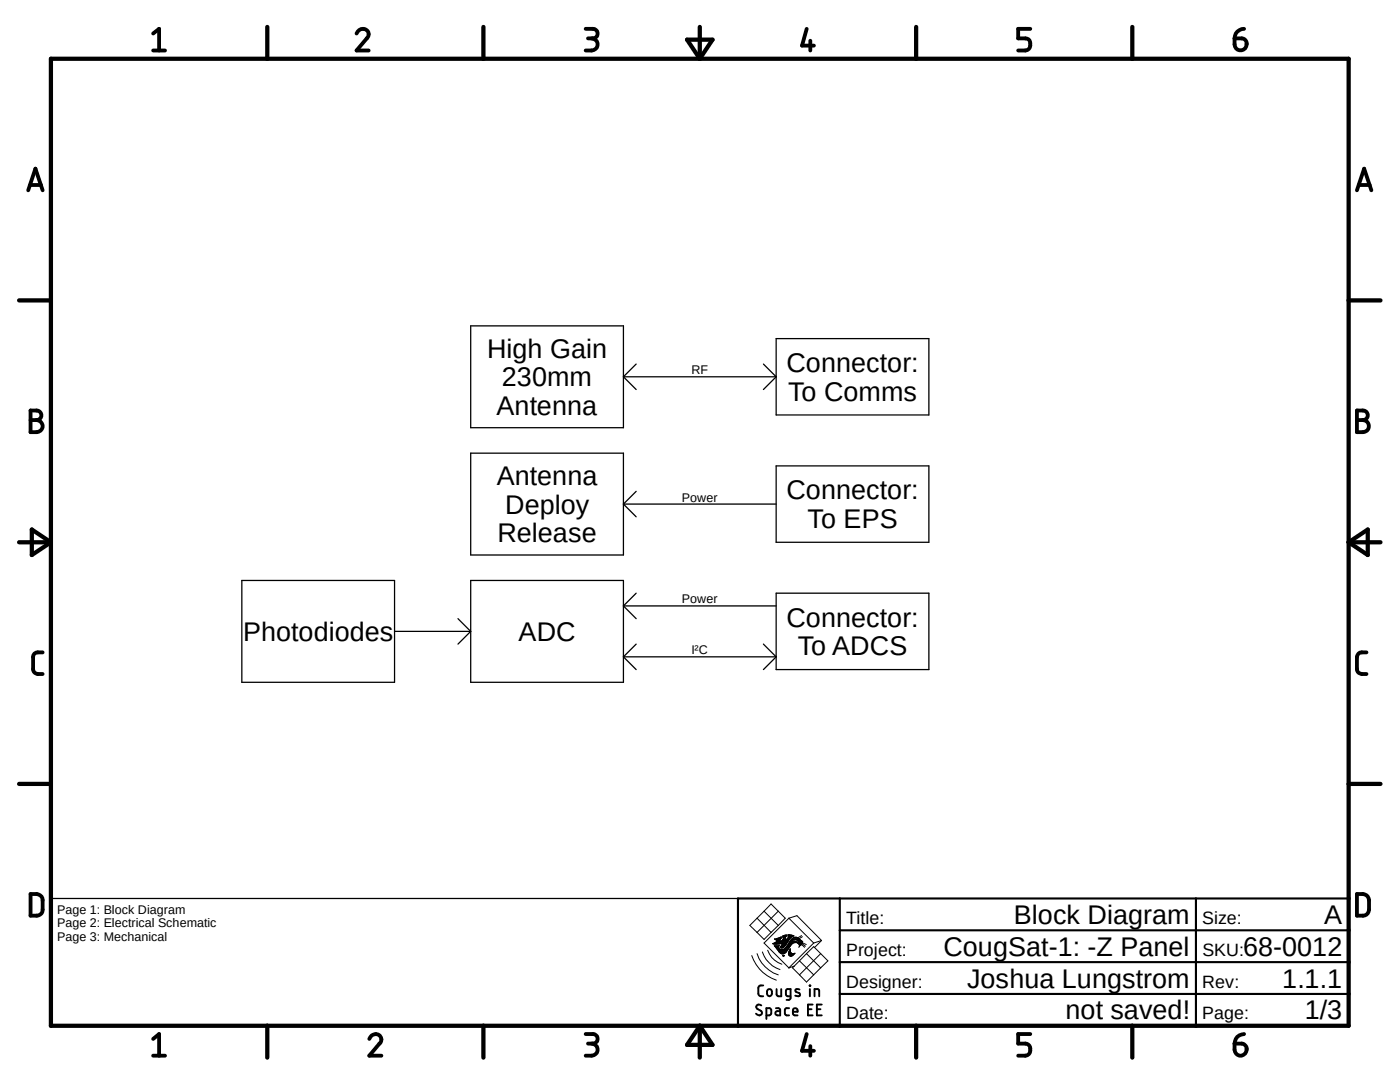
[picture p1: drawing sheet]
<svg xmlns="http://www.w3.org/2000/svg" width="279mm" height="216mm" viewBox="0 0 279 216" stroke-linecap="round" stroke-linejoin="round" font-family="sans-serif">
<path d="M3.3 3.1l272.8 209.7M276.1 3.1l-272.8 209.7" fill="none" stroke="#fff" stroke-width=".2"/>
<g fill="none" stroke="#000" stroke-width=".25">
<path d="M93.9 65h30.5v20.3h-30.5zM124.4 75.2h30.5M124.4 75.2l2.6 2.5M127 72.6l-2.6 2.6M152.4 72.6l2.5 2.6M154.9 75.2l-2.5 2.5M154.9 67.6h30.5v15.2h-30.5zM93.9 90.4h30.5v20.3h-30.5zM127 98l-2.6 2.6M154.9 93h30.5v15.2h-30.5zM48.3 115.8h30.4v20.3h-30.4zM93.9 115.8h30.5v20.3h-30.5z"/>
<path d="M124.4 100.6h30.5M124.4 100.6l2.6 2.5M127 118.4l-2.6 2.5M154.9 118.4h30.5v15.2h-30.5zM78.7 126h15.2M91.4 123.4l2.5 2.6M93.9 126l-2.5 2.5M124.4 120.9h30.5M124.4 120.9l2.6 2.5M124.4 131.1h30.5M124.4 131.1l2.6 2.5M127 128.5l-2.6 2.6"/>
<path d="M152.4 128.5l2.5 2.6M154.9 131.1l-2.5 2.5M10.2 179.3h137.1"/>
</g>
<g fill="none" stroke="#000" stroke-width=".85">
<path d="M10.2 11.7h259v193h-259zM53.3 5.4v6.3M96.5 5.4v6.3M137.1 7.9h5.1l-2.5 3.8zM139.7 5.4v6.3M182.8 5.4v6.3M226 5.4v6.3M3.8 59.9h6.4M269.2 59.9h6.3M3.8 108.2h6.4M6.3 105.7l3.9 2.5-3.9 2.5zM269.2 108.2h6.3"/>
<path d="M269.2 108.2l3.8-2.5v5zM3.8 156.4h6.4M269.2 156.4h6.3M53.3 204.7v6.3M96.5 204.7v6.3M139.7 204.7v6.3M139.7 204.7l2.5 3.8h-5.1zM182.8 204.7v6.3M226 204.7v6.3"/>
</g>
<g fill="none" stroke="#000" stroke-width=".76">
<path d="M30.6 6.7l1.1-.9v4.3M30.6 10.1h2.3M71.2 6.7a1.19 1.19 0 0 1 1.5-.9 1.19 1.19 0 0 1 .7 1.6l-2.2 2.7h2.4M116.9 5.8h1.4a.95 .95 0 0 1 1 .9 .95 .95 0 0 1-1 1h-1M118.1 7.7a1.21 1.21 0 0 1 1.2 1.2 1.21 1.21 0 0 1-1.2 1.2h-1.2M161 5.8l-.9 3.3h2.3M161.7 8.1v2M205.6 5.8h-2.4v1.9h1.4a1.23 1.23 0 0 1 1 1.2 1.23 1.23 0 0 1-1 1.2h-1.4M246.4 7.7h1.4a1.2 1.2 0 0 1 1 1.3 1.2 1.2 0 0 1-1.3 1 1.2 1.2 0 0 1-1.1-1.2zM248.3 5.8a1.88 1.88 0 0 0-1.9 1.9M5.6 38l1.5-4.3 1.4 4.3M6 36.9h2.2"/>
<path d="M270.8 38l1.4-4.3 1.5 4.3M271.2 36.9h2.1M6.1 81.9h1.2a.95 .95 0 0 1 1 1 .95 .95 0 0 1-1 .9 1.21 1.21 0 0 1 1.2 1.2 1.21 1.21 0 0 1-1.2 1.2h-1.2zM6.1 83.8h1.2M270.8 81.9h1.2a.95 .95 0 0 1 1 1 .95 .95 0 0 1-1 .9 1.21 1.21 0 0 1 1.2 1.2 1.21 1.21 0 0 1-1.2 1.2h-1.2zM270.8 83.8h1.2M8.5 130.2h-1a.87 .87 0 0 0-.9 .9v2.4a.97 .97 0 0 0 .9 1h1M272.7 130.2h-.9a.94 .94 0 0 0-1 .9v2.4a.97 .97 0 0 0 1 1h.9M6.1 178.4a2.22 2.22 0 0 1 2.2 .5l.2 .7v1.9a1.13 1.13 0 0 1-1.2 1.2h-1.2zM270.8 178.4a2.07 2.07 0 0 1 2.2 .5l.2 .7v1.9a1.21 1.21 0 0 1-1.2 1.2h-1.2zM30.6 207.3l1.1-1v4.4M30.6 210.7h2.3"/>
<path d="M73.7 207.3a1.19 1.19 0 0 1 1.5-1 1.19 1.19 0 0 1 .7 1.7l-2.2 2.7h2.4M116.9 206.3h1.4a.95 .95 0 0 1 1 1 .95 .95 0 0 1-1 .9h-1M118.1 208.2a1.21 1.21 0 0 1 1.2 1.2 1.21 1.21 0 0 1-1.2 1.3h-1.2M161 206.3l-.9 3.4h2.3M161.7 208.7v2M205.6 206.3h-2.4v1.9h1.4a1.23 1.23 0 0 1 1 1.2 1.23 1.23 0 0 1-1 1.3h-1.4M246.4 208.2h1.4a1.2 1.2 0 0 1 1 1.4 1.2 1.2 0 0 1-1.3 1 1.2 1.2 0 0 1-1.1-1.1zM248.3 206.3a1.88 1.88 0 0 0-1.9 1.9"/>
</g>
<path d="M167.6 179.3v25.4M238.7 179.3v25.4M269.2 179.3h-121.9v25.4M167.6 198.3h101.6M167.6 192h101.6M167.6 185.6h101.6" fill="none" stroke="#000" stroke-width=".42"/>
<g fill="none" stroke="#000" stroke-width=".2">
<path d="M150 190.7a7.7 7.7 0 0 0 4.9 4.9M151.1 190.3a6.6 6.6 0 0 0 4.2 4.2M151.1 186.1l1.4 1.4 1.4-1.4M151.1 183.2l2.8 2.9M152.1 189.9a5.7 5.7 0 0 0 3.6 3.6M152.5 181.8l1.4-1.4 2.8 2.8-1.4 1.5M152.5 181.8l-2.9 2.9 1.5 1.4M152.5 181.8l2.8 2.9M153.2 189.6a4.4 4.4 0 0 0 2.8 2.8M154.3 188.3h1.6M154.3 188.3l.6 .1 1.3-.3-.2 .6M154.3 188.3h1.3"/>
<path d="M154.5 188.2l-.3 .1h.1M154.5 188.2h2.6M154.6 187.4h1.1M154.6 188.8h.8M154.7 188.1h2.4M154.7 188.9h.5M154.7 187.5h1M154.7 188.9l.7 1M154.8 189h.5M154.8 188h2.4M154.9 189.1h.4M154.9 187.6h.8"/>
<path d="M154.9 189.2h.5M154.9 187.3h.9M154.9 187.9l-.4 .3M154.9 187.9h2.3M155 187.8h.6M155 189.3h.5M155.1 189.4h.6M155.1 187.7h.6M155.2 189.6h2M155.2 187.2h.7M155.2 188.9l.1 .2M155.3 189.7h1.8"/>
<path d="M155.3 184.7l-1.4 1.4M155.3 181.8l-4.2 4.3M155.3 189.1l.5 .4M155.4 188.8l-.2 .1M155.4 189.8h1.6M155.4 189.9h1.5M155.4 188.8l-.9-.1 .2 .2M155.4 189.9l.2 .2M155.5 188.7h.1M155.5 187.1h.4M155.5 190h1.3M155.5 188.7h-.2"/>
<path d="M155.5 188.7l-.1 .1M155.6 190.1l.4 .2h.4M155.6 190.1h1.2M155.7 190.2h1M155.7 189h.7M155.7 188.9h.8M155.7 187h.2M155.8 188.8h.7M155.8 190.2h.8M155.8 189.1h.5M155.8 187.8h1.5M155.9 188.8h.7"/>
<path d="M155.9 186.9h.1M155.9 186.9l-.3 1 .6-.3M155.9 186.9l-1.3 .5 .6 .3-.3 .2M156 188.7h.7M156 188.6h.8M156 187.7h1.4M156 188.5h.8M156.1 188.4h.8M156.1 187.7h1.3M156.1 188.3h.9M156.2 188.3h.8M156.2 187.6h1.2"/>
<path d="M156.2 186.8h.7M156.2 186.8l.1 .3h.1l-.1 .3M156.3 190.8h.2M156.3 189.5h.9M156.3 187.5h.4M156.3 187h.5M156.3 186.9h.5M156.3 187.4l-.1 .2M156.3 187.4h.4M156.3 190.8h.1M156.3 187.3h.5M156.4 190.7l.1-.1v.2"/>
<path d="M156.4 187.2h.4M156.4 187.1h.4M156.4 186.7l-.2 .1M156.4 186.7h.5M156.5 190.8h-.2M156.5 189.4l-1.3 .1M156.5 189.4h.8M156.5 190.7h-.3l.1 .1M156.6 189.3l-.1 .1M156.6 189.3h.8M156.7 189.2h.7M156.7 186.6h.3l-.1 .3h-.7"/>
<path d="M156.7 186.6l-.3 .1M156.7 186.6h.3M156.7 190.2l-.4 .1M156.7 187.4l.1 .2 .1-.1M156.8 189.1h.7M156.8 186.9l-.1 .5M156.8 188.5l-.4 .5a.51 .51 0 0 1-.7 0l.3-.3M156.8 189h.8M156.9 189l-.3 .3M156.9 190l-.2 .2M156.9 188.9h.7M156.9 187.5h.6"/>
<path d="M157 188.8h.6M157 187.4h.6M157.1 188.8h.6M157.1 188.8l-.2 .2M157.1 187.3h.5M157.1 188.7h.7M157.2 188.6h.7M157.2 187.2l-.3 .3M157.2 188.5h.7M157.2 187.2h.5M157.3 188.4h.7M157.3 187.8l-.5 .7"/>
<path d="M157.3 187.1h.5M157.3 186.7h1.1M157.3 186.6h.8M157.4 190.3v.3M157.4 190.1v.2M157.4 190.4h1.1M157.4 190.3h1.1M157.4 190.2h.6M157.4 190.2h.5M157.4 188.3h.7M157.4 187h.5M157.4 190.5h1"/>
<path d="M157.4 190.1h.4M157.4 190h.4M157.4 186.9h.8M157.4 188.3h.8M157.4 186.9h.6M157.4 183.2l5 5M157.4 183.2l-4.9 5 5 5M157.4 183.2l1.6-.5 5 5M157.4 190.6h.9M157.4 189.9h.3M157.4 186.8l-.2 .4M157.4 188.2h.9"/>
<path d="M157.5 189.8h.2M157.5 188.1h1.7M157.5 188.1l-.4 .7M157.5 190.7h.7M157.5 189.7h.2M157.6 189.7h.1M157.6 188h1.4M157.6 189.6l.1-.3v.4M157.6 189.6l-.2 .5M157.6 189.6h.1M157.6 187.9h1.4M157.6 189.5h.1"/>
<path d="M157.6 187.8h1.2M157.7 190.8h.3M157.7 189.7l.1 .3M157.7 189.4h.1M157.7 187.7l-.2 .4M157.7 187.7h.4M157.8 190l.3 .3 .6-.1-.7 .6-.6-.2M157.8 187.7h.3M157.9 187.6h.3M157.9 187.5h.5M158 187.4h1.6M158.1 187.3h1.3"/>
<path d="M158.2 186.9l-.9 .9M158.2 187.2h1.1M158.3 186.8h-1v-.3l1.2 .2-.3 .2M158.3 187.1h.9M158.3 187.1a1.08 1.08 0 0 1 1.4 .4l.5 .4M158.3 187.1l-.6 .6M158.5 190.2h.1M158.7 188.1a2.43 2.43 0 0 0-1.6 1.6l-.2 .3M158.8 187.5h.9M159 187.6h.8M159 188.1l.2 .1M159.1 187.7h.8"/>
<path d="M159.1 187.7l-.5-.3-.6 .3 .7 .1 .5 .4M159.1 187.7l.2 .2M159.2 187.7h.8M159.2 188.2l.3 .3M159.3 187.8h.8M159.3 188.2h.1M159.3 188.3h.8M159.3 187.9h.9M159.3 187.9l.1 .1M159.4 188.3h.6M159.4 188.2h.7M159.4 188.1h.7"/>
<path d="M159.4 188h.8M159.4 188v.2M159.5 188.4h.5M159.5 188.8l-.1 .3M159.5 188.6h.3M159.5 188.5h.4M159.5 188.5l.1 .2M159.6 191.7l-1.4 1.4 1.4 1.4M159.6 191.7l2.8 2.8M159.6 188.8h.1M159.6 188.7h.1M159.6 188.7l-.1 .1"/>
<path d="M159.7 188.7l-.2 .1M159.8 188.6l-.1 .1M159.9 188.4l.7 .6M160 186.7l-.8 .5M160 188.4l-.2 .2M160.1 188.3l.6 .5M160.1 188.3l-.1 .1M160.1 188.1l.8 .4M160.1 186.9l-.6 .4M160.2 187.9l-.1 .4M161 190.3l1.4-1.4 2.8 2.8-1.4 1.4M161 190.3l-1.4 1.4"/>
<path d="M161 190.3l2.8 2.8M162.4 188.2l-5 4.9 1.1-.3M163.8 193.1l-2.8 2.9-1.4-1.5M163.8 190.3l-4.2 4.2M164 187.7l-1.6 .5M164 187.7l-1.4 1.4"/>
</g>
<g fill="none" stroke="#000" stroke-width=".38">
<path d="M152.3 196.6l-.7 .1-.3 .4 .1 1.4 .4 .3h.5M153.2 197.6a.49 .49 0 0 1 .5-.2 .49 .49 0 0 1 .4 .4v.5a.49 .49 0 0 1-.5 .5 .49 .49 0 0 1-.5-.5zM155 197.4v1l.3 .4h.6v-1.4M157.8 198.8h-.6l-.3-.2-.1-.9 .2-.3h.8v1.7l-.4 .4h-.4M159.6 197.4a.61 .61 0 0 0-.9 .2l.2 .4 .6 .2 .2 .3a.63 .63 0 0 1-1 .2M161.6 196.6l.1 .1zM161.6 197.4v1.4M162.6 198.8v-1.4h.6l.2 .1 .1 1.3M151.9 200.6a.6 .6 0 0 0-1 .3l.3 .4 .6 .4a.54 .54 0 0 1 .1 .8 .54 .54 0 0 1-.8-.1l-.2-.1M153 202.6h.5l.3-.2 .1-.9-.2-.3h-.7v2.1M154.9 201.2h.6l.2 .3v1.1h-.5a.42 .42 0 0 1-.5-.4 .42 .42 0 0 1 .5-.4h.5M157.5 201.2h-.7l-.2 .3 .1 .9 .3 .2h.5"/>
<path d="M158.2 201.9h1a.49 .49 0 0 0-.3-.7 .49 .49 0 0 0-.7 .4l.1 .8 .3 .2h.6M161.2 201.4h.8M162.2 200.4h-1v2.2h1M163 201.4h.7M164 200.4h-1v2.2h1"/>
</g>
<g font-size="5.4">
<text x="97.2" y="71.4">High Gain</text>
<text x="100.2" y="77.1">230mm</text>
<text x="157" y="74.2">Connector:</text>
<text x="99.1" y="82.8">Antenna</text>
<text x="157.3" y="79.9">To Comms</text>
<text x="99.1" y="96.8">Antenna</text>
<text x="157" y="99.6">Connector:</text>
<text x="100.8" y="102.5">Deploy</text>
<text x="161.2" y="105.3">To EPS</text>
<text x="99.3" y="108.2">Release</text>
<text x="157" y="125">Connector:</text>
<text x="48.5" y="127.9">Photodiodes</text>
<text x="103.5" y="127.9">ADC</text>
<text x="159.2" y="130.7">To ADCS</text>
<text x="202.4" y="184.4">Block Diagram</text>
<text x="264.3" y="184.4">A</text>
<text x="188.3" y="190.7">CougSat-1: -Z Panel</text>
<text x="248.1" y="190.7">68-0012</text>
<text x="193" y="197.1">Joshua Lungstrom</text>
<text x="255.9" y="197.1">1.1.1</text>
<text x="212.6" y="203.4">not saved!</text>
<text x="260.4" y="203.4">1/3</text>
</g>
<g font-size="3.6">
<text x="168.9" y="184.4">Title:</text>
<text x="239.9" y="184.4">Size:</text>
<text x="168.9" y="190.7">Project:</text>
<text x="240" y="190.7">SKU:</text>
<text x="168.9" y="197.1">Designer:</text>
<text x="239.9" y="197.1">Rev:</text>
<text x="168.9" y="203.4">Date:</text>
<text x="239.9" y="203.4">Page:</text>
</g>
<g font-size="2.5">
<text x="138" y="74.7">RF</text>
<text x="136.1" y="100.1">Power</text>
<text x="136.1" y="120.4">Power</text>
<text x="138" y="130.6">I²C</text>
<text x="11.4" y="182.3">Page 1: Block Diagram</text>
<text x="11.4" y="185">Page 2: Electrical Schematic</text>
<text x="11.4" y="187.7">Page 3: Mechanical</text>
</g>
</svg>
